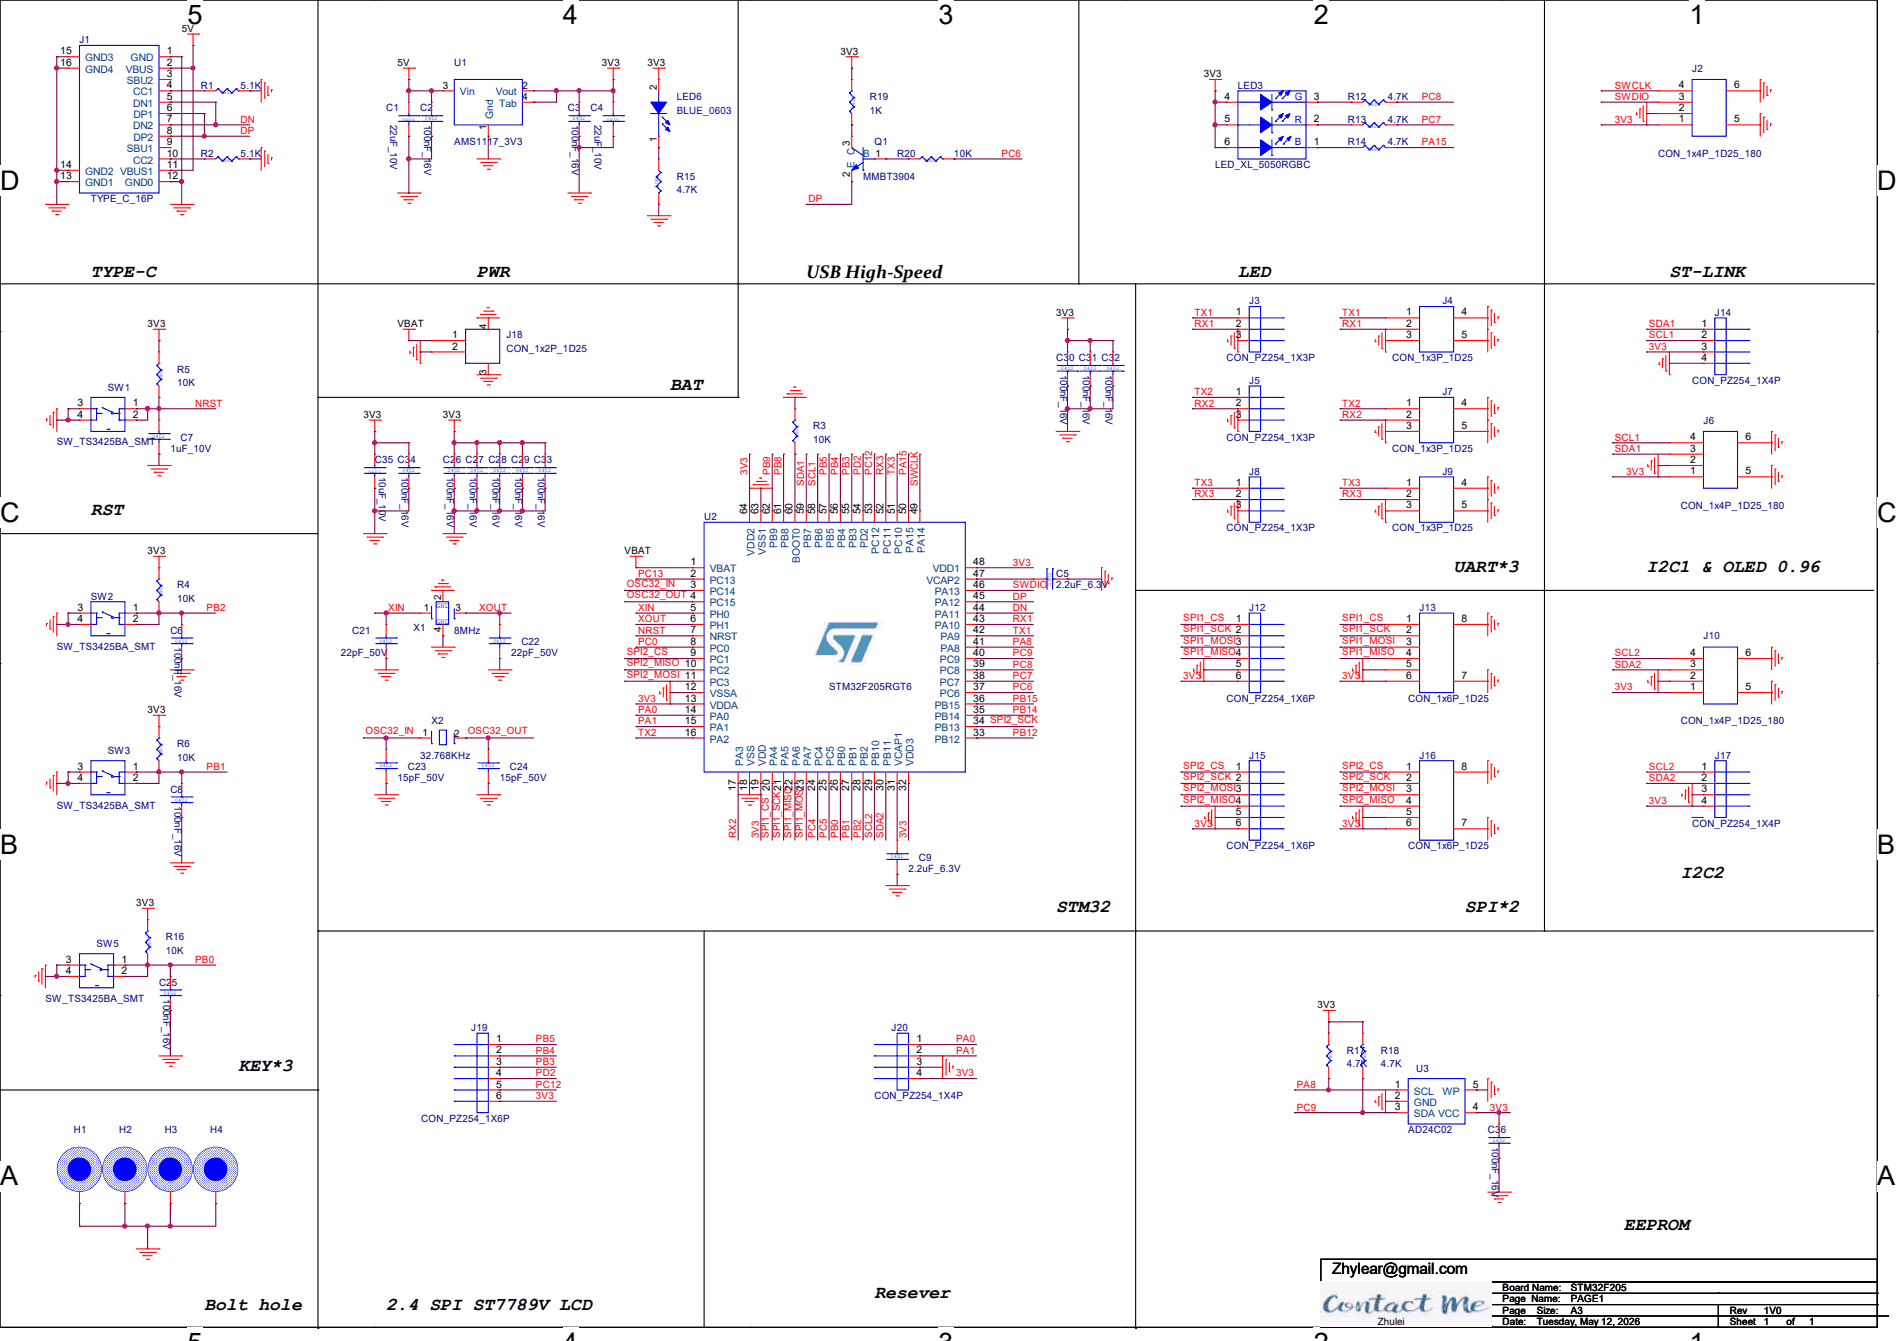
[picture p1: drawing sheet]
# OrCAD Capture schematic STM32F205.DSN
size A3; title: AR CORE; rev: 1V0; company: 绘见科技

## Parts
C1  22uF_10V  [C0805]
C2  100nF_16V  [C0402]
C3  100nF_16V  [C0402]
C4  22uF_10V  [C0805]
C5  2.2uF_6.3V  [C0402]
C6  100nF_16V  [C0402]
C7  1uF_10V  [C0402]
C8  100nF_16V  [C0402]
C9  2.2uF_6.3V  [C0402]
C21  22pF_50V  [C0402]
C22  22pF_50V  [C0402]
C23  15pF_50V  [C0402]
C24  15pF_50V  [C0402]
C25  100nF_16V  [C0402]
C26  100nF_16V  [C0402]
C27  100nF_16V  [C0402]
C28  100nF_16V  [C0402]
C29  100nF_16V  [C0402]
C30  100nF_16V  [C0402]
C31  100nF_16V  [C0402]
C32  100nF_16V  [C0402]
C33  100nF_16V  [C0402]
C34  100nF_16V  [C0402]
C35  10uF_10V  [C0603]
C36  100nF_16V  [C0402]
H1  HOLE2D5_4D5  [hole2d5_4d5]
H2  HOLE2D5_4D5  [hole2d5_4d5]
H3  HOLE2D5_4D5  [hole2d5_4d5]
H4  HOLE2D5_4D5  [hole2d5_4d5]
J1  TYPE_C_16P  [CON_TYPE_C_16P]
J2  CON_1x4P_1D25_180  [CON_1x4P_1D25_180_SMT_4D8]
J3  CON_PZ254_1X3P  [CON_PZ254_1X3P]
J4  CON_1x3P_1D25  [CON_1x3P_1D25_180_SMT_4D8]
J5  CON_PZ254_1X3P  [CON_PZ254_1X3P]
J6  CON_1x4P_1D25_180  [CON_1x4P_1D25_180_SMT_4D8]
J7  CON_1x3P_1D25  [CON_1x3P_1D25_180_SMT_4D8]
J8  CON_PZ254_1X3P  [CON_PZ254_1X3P]
J9  CON_1x3P_1D25  [CON_1x3P_1D25_180_SMT_4D8]
J10  CON_1x4P_1D25_180  [CON_1x4P_1D25_180_SMT_4D8]
J12  CON_PZ254_1X6P  [CON_PZ254_1X6P]
J13  CON_1x6P_1D25  [CON_1x6P_1D25_180_SMT_4D8]
J14  CON_PZ254_1X4P  [CON_PZ254_1X4P]
J15  CON_PZ254_1X6P  [CON_PZ254_1X6P]
J16  CON_1x6P_1D25  [CON_1x6P_1D25_180_SMT_4D8]
J17  CON_PZ254_1X4P  [CON_PZ254_1X4P]
J18  CON_1x2P_1D25  [CON_1X2P_1D25_SMT_WT_3D55]
J19  CON_PZ254_1X6P  [CON_PZ254_1X6P]
J20  CON_PZ254_1X4P  [CON_PZ254_1X4P]
LED3  LED_XL_5050RGBC  [LED_XL_5050RGBC]
LED6  BLUE_0603  [LED0603_B]
Q1  MMBT3904  [SOT23]
R1  5.1K  [R0402]
R2  5.1K  [R0402]
R3  10K  [R0402]
R4  10K  [R0402]
R5  10K  [R0402]
R6  10K  [R0402]
R12  4.7K  [R0402]
R13  4.7K  [R0402]
R14  4.7K  [R0402]
R15  4.7K  [R0402]
R16  10K  [R0402]
R17  4.7K  [R0402]
R18  4.7K  [R0402]
R19  1K  [R0402]
R20  10K  [R0402]
SW1  SW_TS3425BA_SMT  [SW_TS3425BA_SMT]
SW2  SW_TS3425BA_SMT  [SW_TS3425BA_SMT]
SW3  SW_TS3425BA_SMT  [SW_TS3425BA_SMT]
SW5  SW_TS3425BA_SMT  [SW_TS3425BA_SMT]
U1  AMS1117_3V3  [SOT223]
U2  STM32F205RGT6  [LQFP64_0D5_10X10]
U3  AD24C02  [SOT23_5]
X1  8MHz  [Y-3225]
X2  32.768KHz  [Y-3215_2P]

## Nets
3V3: C3.1 C4.1 C26.1 C27.1 C28.1 C29.1 C30.1 C31.1 C32.1 C33.1 C34.1 C35.1 C36.1 J2.1 J6.1 J10.1 J12.6 J13.6 J14.3 J15.6 J16.6 J17.4 J19.6 J20.4 LED3.4 LED3.5 LED3.6 LED6.2 R4.2 R5.2 R6.2 R16.2 R17.2 R18.2 R19.2 U1.2(Vout) U1.4(Tab) U2.13(VDDA) U2.19(VDD) U2.32(VDD3) U2.48(VDD1) U2.64(VDD2) U3.4(VCC)
5V: C1.1 C2.1 J1.2(VBUS) J1.11(VBUS1) U1.3(Vin)
GND: C1.2 C2.2 C3.2 C4.2 C5.2 C6.2 C7.2 C8.2 C9.2 C21.2 C22.2 C23.2 C24.2 C25.2 C26.2 C27.2 C28.2 C29.2 C30.2 C31.2 C32.2 C33.2 C34.2 C35.2 C36.2 H1.1 H2.1 H3.1 H4.1 J1.1(GND) J1.12(GND0) J1.13(GND1) J1.14(GND2) J1.15(GND3) J1.16(GND4) J2.2 J2.5 J2.6 J3.3 J4.3 J4.4 J4.5 J5.3 J6.2 J6.5 J6.6 J7.3 J7.4 J7.5 J8.3 J9.3 J9.4 J9.5 J10.2 J10.5 J10.6 J12.5 J13.5 J13.7 J13.8 J14.4 J15.5 J16.5 J16.7 J16.8 J17.3 J18.2 J18.3 J18.4 J20.3 R1.2 R2.2 R3.2 R15.2 SW1.3 SW1.4 SW2.3 SW2.4 SW3.3 SW3.4 SW5.3 SW5.4 U1.1(Gnd) U2.12(VSSA) U2.18(VSS) U2.63(VSS1) U3.2(GND) U3.5(WP) X1.2(GND1) X1.4(GND2)
VBAT: J18.1 U2.1(VBAT)
DN: J1.5(DN1) J1.7(DN2) U2.44(PA11)
DP: J1.6(DP1) J1.8(DP2) Q1.2(E) U2.45(PA12)
NRST: C7.1 R5.1 SW1.1 SW1.2 U2.7(NRST)
OSC32_IN: C23.1 U2.3(PC14) X2.1
OSC32_OUT: C24.1 U2.4(PC15) X2.2
PA0: J20.1 U2.14(PA0)
PA1: J20.2 U2.15(PA1)
PA8: R17.1 U2.41(PA8) U3.1(SCL)
PA15: R14.2 U2.50(PA15)
PB0: C25.1 R16.1 SW5.1 SW5.2 U2.26(PB0)
PB1: C8.1 R6.1 SW3.1 SW3.2 U2.27(PB1)
PB2: C6.1 R4.1 SW2.1 SW2.2 U2.28(PB2)
PB3: J19.3 U2.55(PB3)
PB4: J19.2 U2.56(PB4)
PB5: J19.1 U2.57(PB5)
PB8: U2.61(PB8)
PB9: U2.62(PB9)
PB12: U2.33(PB12)
PB14: U2.35(PB14)
PB15: U2.36(PB15)
PC0: U2.8(PC0)
PC4: U2.24(PC4)
PC5: U2.25(PC5)
PC6: R20.2 U2.37(PC6)
PC7: R13.2 U2.38(PC7)
PC8: R12.2 U2.39(PC8)
PC9: R18.1 U2.40(PC9) U3.3(SDA)
PC12: J19.5 U2.53(PC12)
PC13: U2.2(PC13)
PD2: J19.4 U2.54(PD2)
RX1: J3.2 J4.2 U2.43(PA10)
RX2: J5.2 J7.2 U2.17(PA3)
RX3: J8.2 J9.2 U2.52(PC11)
SCL1: J6.4 J14.2 U2.58(PB6)
SCL2: J10.4 J17.1 U2.29(PB10)
SDA1: J6.3 J14.1 U2.59(PB7)
SDA2: J10.3 J17.2 U2.30(PB11)
SPI1_CS: J12.1 J13.1 U2.20(PA4)
SPI1_MISO: J12.4 J13.4 U2.22(PA6)
SPI1_MOSI: J12.3 J13.3 U2.23(PA7)
SPI1_SCK: J12.2 J13.2 U2.21(PA5)
SPI2_CS: J15.1 J16.1 U2.9(PC1)
SPI2_MISO: J15.4 J16.4 U2.10(PC2)
SPI2_MOSI: J15.3 J16.3 U2.11(PC3)
SPI2_SCK: J15.2 J16.2 U2.34(PB13)
SWCLK: J2.4 U2.49(PA14)
SWDIO: J2.3 U2.46(PA13)
TX1: J3.1 J4.1 U2.42(PA9)
TX2: J5.1 J7.1 U2.16(PA2)
TX3: J8.1 J9.1 U2.51(PC10)
XIN: C21.1 U2.5(PH0) X1.1
XOUT: C22.1 U2.6(PH1) X1.3
N837269: J1.4(CC1) R1.1
N837273: J1.10(CC2) R2.1
N839619: C5.1 U2.47(VCAP2)
N839869: C9.1 U2.31(VCAP1)
N840149: R3.1 U2.60(BOOT0)
N1314917: LED3.3(G) R12.1
N1315004: LED3.2(R) R13.1
N1315020: LED3.1(B) R14.1
N1315336: LED6.1 R15.1
N1331573: Q1.3(C) R19.1
N1331868: Q1.1(B) R20.1

Not connected (* = marked no-connect by the designer): J1 3(SBU2) 9(SBU1)

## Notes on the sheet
- TYPE-C
- PWR
- USB High-Speed
- LED
- ST-LINK
- BAT
- RST
- UART*3
- I2C1 & OLED 0.96
- I2C2
- STM32
- SPI*2
- KEY*3
- EEPROM
- Resever
- Bolt hole
- 2.4 SPI ST7789V LCD
